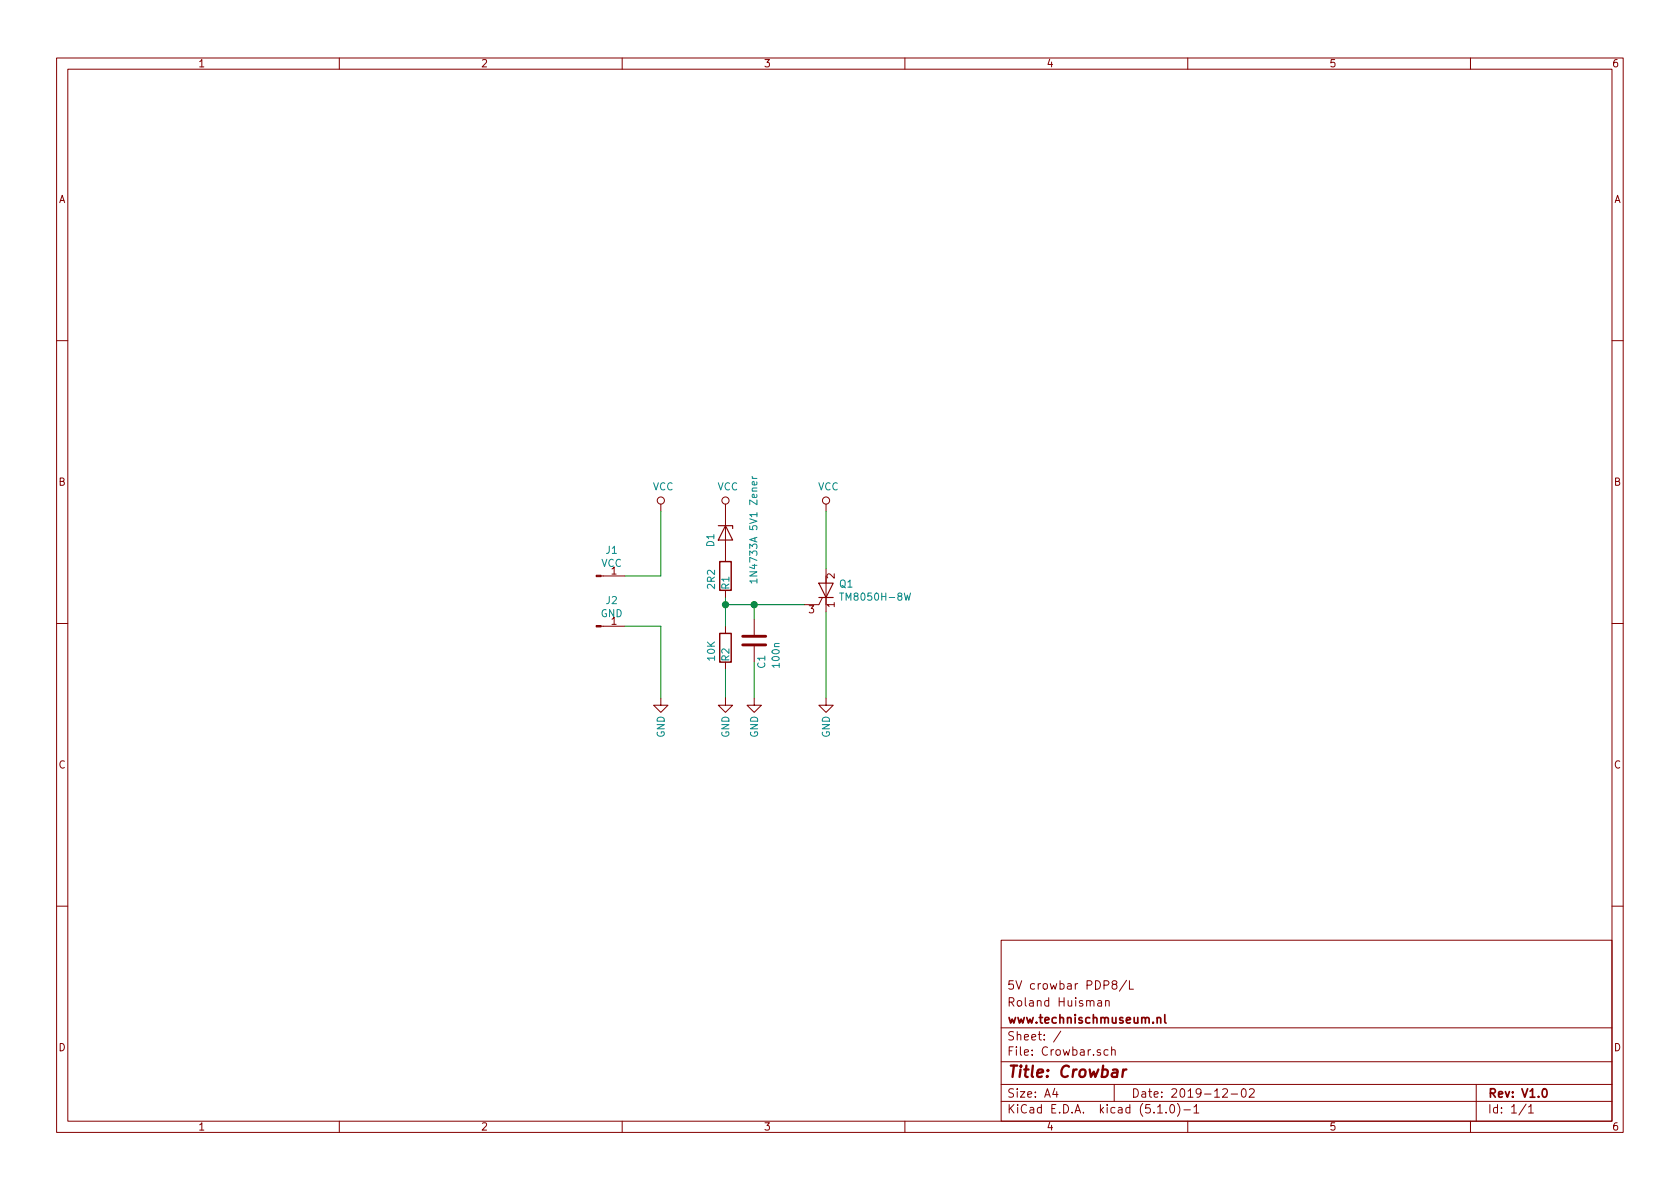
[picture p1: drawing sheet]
<svg xmlns="http://www.w3.org/2000/svg" width="297mm" height="210mm" viewBox="0 0 297 210" stroke-linecap="round" stroke-linejoin="round" font-family="sans-serif">
<g fill="none" stroke="#840000" stroke-width=".18">
<path d="M10 10.3h277v189.9h-277zM12 12.2h273v186.1h-273zM60 10.3v1.9M110 10.3v1.9M160 10.3v1.9M210 10.3v1.9M260 10.3v1.9M10 60.2h2M285 60.2h2M116.8 89.1v1.3M128.3 89.1v10.2M146 89.1v1.3"/>
<path d="M10 110.3h2M106.3 110.7h4.2M106.3 101.8h4.2M128.3 104.4v1.3M128.3 110.7v1.3M128.3 117.1v1.3M133.3 109.5v2.8M133.3 114.3v2.8M145.4 105.7l-.6 1.2h-2.6M146 100.6v7.6M285 110.3h2M116.8 123.4v1.3h1.3l-1.3 1.3-1.2-1.3h1.2"/>
<path d="M128.3 123.4v1.3h1.2l-1.2 1.3-1.3-1.3h1.3M133.3 123.4v1.3h1.3l-1.3 1.3-1.2-1.3h1.2M146 123.4v1.3h1.3l-1.3 1.3-1.2-1.3h1.2M10 160.2h2M177 166.3h108v32h-108zM194.1 177h.6l.1 .9M194.8 177.3l-.5 .1a.29 .29 0 0 0-.3 .2 .29 .29 0 0 0 .3 .3l.5-.1M195.5 177.1l.2-.2 .4 .1v.9M195.5 176.9v1M196.9 174.1l-.3-.3 .1-.2 .2-.2 .4 .1 .2 .2-.1 .2-.6 .2a.48 .48 0 0 0-.1 .7l.2 .1 .5-.1a.48 .48 0 0 0-.1-.7h-.1M199.2 173.3l-1.3 2M199.7 173.4v1.5h.7"/>
<path d="M285 160.2h2M60 198.3v1.9M110 198.3v1.9M160 198.3v1.9M177 194.8h108M177 191.8h108M177 187.8h108M177 181.8h108M186.5 192.5l-.4 1h1M186.8 193v1M187.6 182.3l-1.3 2M195.9 185.7l-.4-.1-.3 .3 .1 .6h.6"/>
<path d="M196.5 185.7l.3-.1 .3 .1 .1 .9M196.5 185.1v1.5M197 191.8v3M204.7 196.8h.8M206.2 196.7v.1M207 195.4l.3-.1a.94 .94 0 0 1 0 1.5 .82 .82 0 0 1-.3-1.4zM208.2 195.1a1.71 1.71 0 0 1 0 2.3M209.3 196.3h1.2M210 198.3v1.9M211.1 195.8l.4-.5v1.5M211.1 196.8h.9M216.2 192.7l.2-.2h.4l.2 .5-.9 1h.9"/>
<path d="M217.7 193.5h1.1M219.6 192.7l.4-.2a.94 .94 0 0 1 0 1.5 .82 .82 0 0 1-.4-1.3zM220.9 192.7l.2-.2h.4l.2 .2 .1 .3-1 1h1M260 198.3v1.9M261 191.8v6.5M269.8 195.2l-1.2 2M270.3 195.8l.4-.5v1.5M270.3 196.8h.8"/>
<circle cx="116.8" cy="88.5" r=".63"/>
<circle cx="128.3" cy="88.5" r=".63"/>
<circle cx="146" cy="88.5" r=".63"/>
</g>
<path d="M205.9 179.4v1.3l.3 .2M204.6 180.1l.2-.2 .4 .1v.9M272.9 192.6l.1-.1a.8 .8 0 0 1 .5 .8 .8 .8 0 0 1-.5 .7 1 1 0 0 1-.1-1.4z" fill="none" stroke="#840000" stroke-width=".3"/>
<path d="M198.6 189.1l-.2 1.3M199.2 189.1a.54 .54 0 0 0-.6 .4" fill="none" stroke="#840000" stroke-width=".41"/>
<path d="M127 93h2.5v.5M128.3 93l1.2 2.5h-2.5zM144.8 103.1h2.5l-1.3 2.6zM144.8 105.7h2.5" fill="none" stroke="#840000" stroke-width=".2"/>
<path d="M133 84.2l.2 .4M133 84.6h.8M133.8 85.2v.4l-.1 .1h-.7v-.5l.3-.1 .1 .6M133.8 102.7h-1.2l.3 .4M133.8 102.4v.7M148.5 104.9h.7M159.9 104.9l.3 1.2 .2-.9 .3 .9 .3-1.2" fill="none" stroke="#008484" stroke-width=".18"/>
<path d="M127.3 99.3h2v5.1h-2zM127.3 112h2v5.1h-2z" fill="none" stroke="#840000" stroke-width=".25"/>
<path d="M131.3 114h4.1M131.3 112.5h4.1" fill="none" stroke="#840000" stroke-width=".51"/>
<path d="M116.8 90.4v11.4h-6.3M146 90.4v10.2M110.5 110.7h6.3v12.7M128.3 105.7v5M128.3 118.4v5M128.3 106.9h13.9M133.3 106.9v2.6M133.3 117.1v6.3M146 108.2v15.2" fill="none" stroke="#008400" stroke-width=".18"/>
<g fill="#008400" stroke="#008400" stroke-width=".25">
<circle cx="128.3" cy="106.9" r=".51"/>
<circle cx="133.4" cy="106.9" r=".51"/>
</g>
<g fill="#840000" stroke="#840000" stroke-width=".18">
<path d="M105.4 110.6h.9v.3h-.9z"/>
<path d="M105.4 101.7h.9v.3h-.9z"/>
</g>
<text font-size="2.8" fill="#840000" x="178" y="190.5">Title: Crowbar</text>
<g font-size="2.1" fill="#840000">
<text x="178" y="178">Roland Huisman</text>
<text x="178" y="175">5V crowbar PDP8/L</text>
<text x="178" y="184">Sheet: /</text>
<text x="178" y="181">www.technischmuseum.nl</text>
<text x="178" y="186.7">File: Crowbar.sch</text>
<text x="178" y="196.9">KiCad E.D.A. kicad (5.1.0)-1</text>
<text x="178" y="194.1">Size: A4</text>
<text x="200" y="194.1">Date: 2019-12-02</text>
<text x="263" y="194.1">Rev: V1.0</text>
<text x="263" y="196.9">Id: 1/1</text>
</g>
<g font-size="1.8" fill="#840000">
<text x="35" y="11.9">1</text>
<text x="85" y="11.9">2</text>
<text x="135" y="11.9">3</text>
<text x="185" y="11.9">4</text>
<text x="235" y="11.9">5</text>
<text x="285" y="11.9">6</text>
<text x="10.4" y="35.9">A</text>
<text x="285.4" y="35.9">A</text>
<text x="10.4" y="85.9">B</text>
<text x="285.4" y="85.9">B</text>
<text x="108.1" y="101.6">1</text>
<text x="147.6" y="107.4" transform="rotate(-90 147.6 107.4)">1</text>
<text x="147.6" y="102.3" transform="rotate(-90 147.6 102.3)">2</text>
<text x="108.1" y="110.5">1</text>
<text x="143" y="108.5">3</text>
<text x="10.4" y="135.9">C</text>
<text x="285.4" y="135.9">C</text>
<text x="10.4" y="185.9">D</text>
<text x="285.4" y="185.9">D</text>
<text x="35" y="199.9">1</text>
<text x="85" y="199.9">2</text>
<text x="135" y="199.9">3</text>
<text x="185" y="199.9">4</text>
<text x="235" y="199.9">5</text>
<text x="285" y="199.9">6</text>
</g>
<g font-size="1.8" fill="#008484">
<text x="115.4" y="86.7">VCC</text>
<text x="126.8" y="86.7">VCC</text>
<text x="144.6" y="86.7">VCC</text>
<text x="106.3" y="100.2">VCC</text>
<text x="107.2" y="97.9">J1</text>
<text x="126.3" y="96.7" transform="rotate(-90 126.3 96.7)">D1</text>
<text x="133.9" y="101.9" transform="rotate(-90 133.9 101.9)">1N4733A 5V1 Zener</text>
<text x="107.2" y="106.8">J2</text>
<text x="126.4" y="104.1" transform="rotate(-90 126.4 104.1)">2R2</text>
<text x="129" y="104.2" transform="rotate(-90 129 104.2)">R1</text>
<text x="148.5" y="103.9">Q1</text>
<text x="149.3" y="106.2">TM8050H-8W</text>
<text x="106.2" y="109.1">GND</text>
<text x="126.4" y="116.8" transform="rotate(-90 126.4 116.8)">10K</text>
<text x="129" y="116.9" transform="rotate(-90 129 116.9)">R2</text>
<text x="135.3" y="118.2" transform="rotate(-90 135.3 118.2)">C1</text>
<text x="137.8" y="117.9" transform="rotate(-90 137.8 117.9)">100n</text>
<text x="117.5" y="130.5" transform="rotate(-90 117.5 130.5)">GND</text>
<text x="129" y="130.5" transform="rotate(-90 129 130.5)">GND</text>
<text x="134" y="130.5" transform="rotate(-90 134 130.5)">GND</text>
<text x="146.7" y="130.5" transform="rotate(-90 146.7 130.5)">GND</text>
</g>
</svg>
